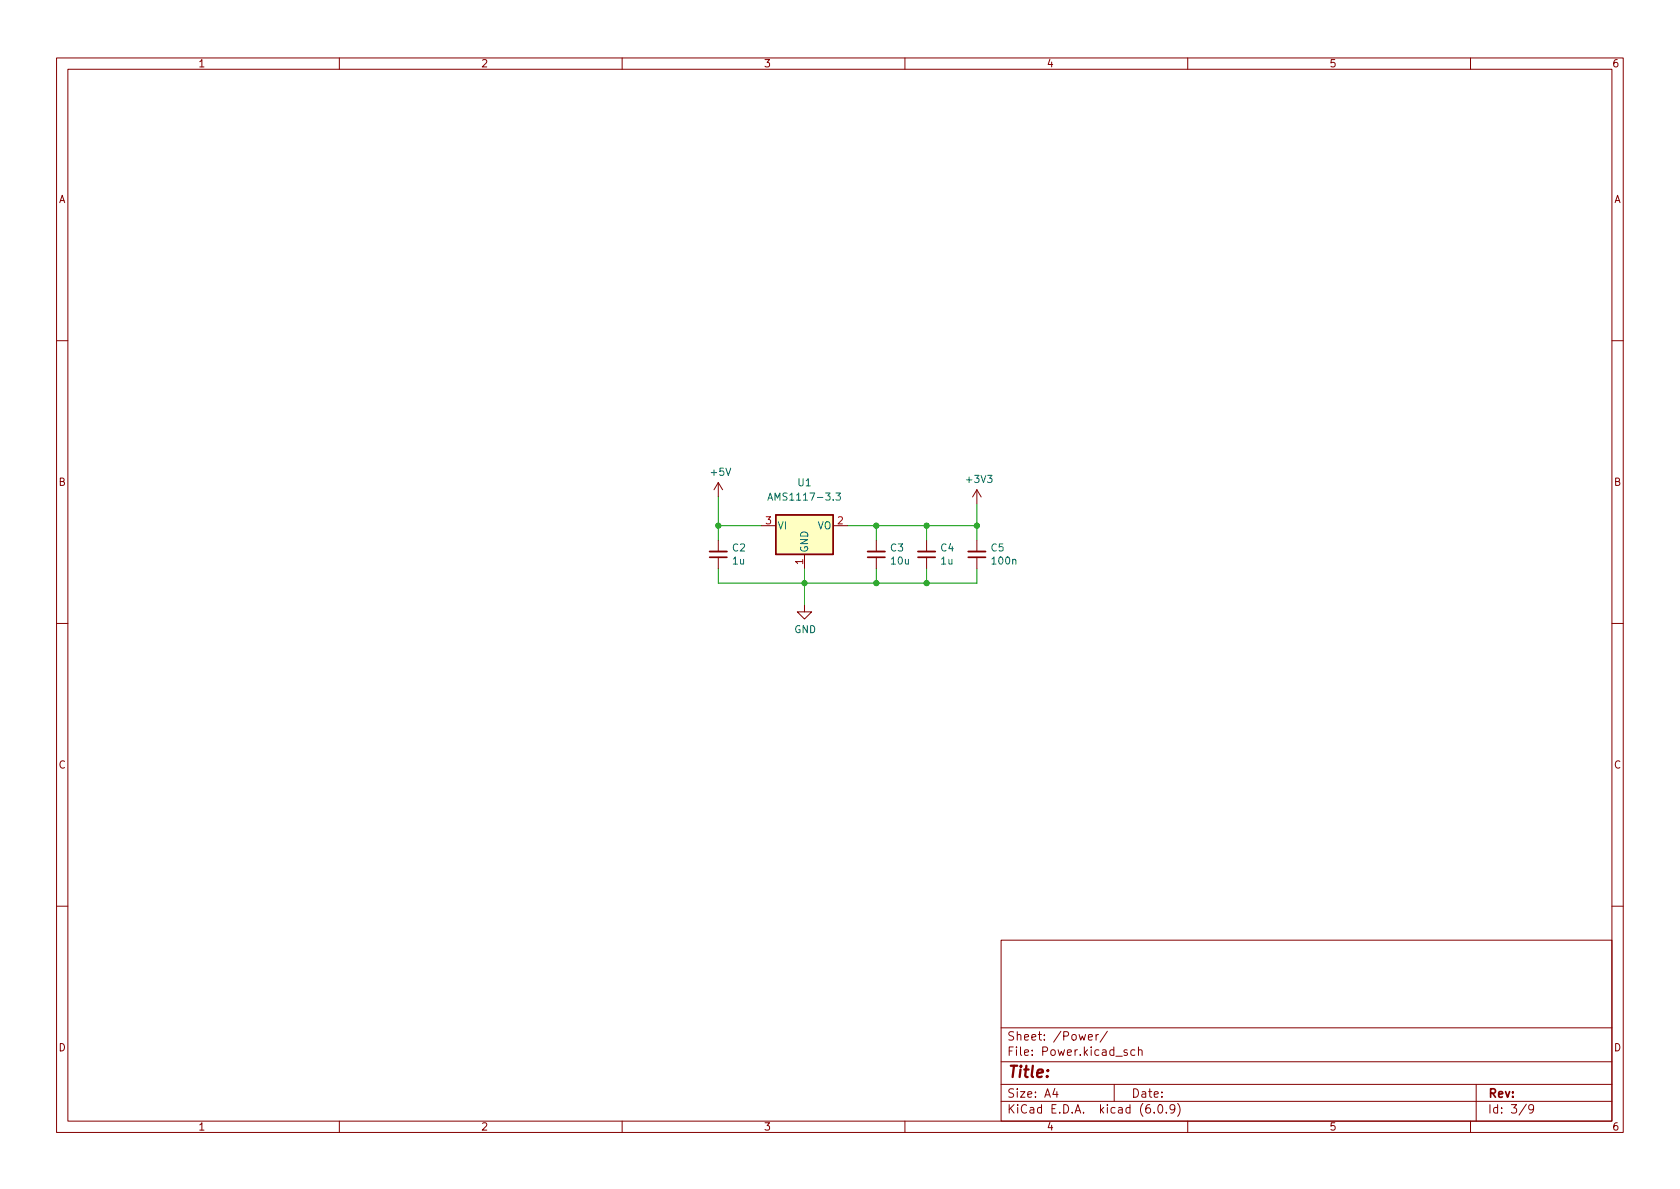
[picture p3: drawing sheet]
<svg xmlns="http://www.w3.org/2000/svg" width="297mm" height="210mm" viewBox="0 0 297 210" stroke-linecap="round" stroke-linejoin="round" font-family="sans-serif">
<g fill="none" stroke="#840000" stroke-width=".18">
<path d="M10 10.2h277v190.1h-277zM12 12.2h273v186.1h-273zM60 10.2v2M110 10.2v2M160 10.2v2M210 10.2v2M260 10.2v2M10 60.2h2M285 60.2h2M127 85.3l-.8 1.3M127 85.3v2.6M127 95.5v2"/>
<path d="M127 98.5v2.1M127 85.3l.8 1.3M134.6 93h2.6M142.2 98v2.6M147.3 93h2.6M154.9 95.5v2M154.9 98.5v2.1M163.8 95.5v2M163.8 98.5v2.1M172.7 86.6v2.5M172.7 95.5v2M172.7 98.5v2.1"/>
<path d="M172.7 86.6l-.7 1.3M172.7 86.6l.8 1.3M10 110.2h2M142.2 106.9v1.3h1.3l-1.3 1.3-1.2-1.3h1.2M285 110.2h2M10 160.2h2M177 166.3h108v32h-108zM285 160.2h2M60 198.3v2M110 198.3v2M160 198.3v2M177 194.8h108"/>
<path d="M177 191.8h108M177 187.8h108M177 181.8h108M186.5 192.5l-.4 1h1M186.9 193v1M192.4 183.4l.7-.1v-.3l-.5-.1-.2 .2 .1 .8h.6M193.8 182.9v1M194.2 182.9l-.3 .1-.1 .2M195.8 182.4l-1.3 1.9M197 191.8v3M199.3 185.7l-.4-.1-.2 .2 .1 .3 .5 .1v.4h-.6M200.6 185.7l-.4-.1-.3 .3v.4l.2 .3h.5"/>
<path d="M201.3 185.8l.2-.2 .4 .1v.9M201.3 185.1v1.5M204.1 196.7v.1M204.9 195.4l.2-.1a.81 .81 0 0 1 .6 .7 .81 .81 0 0 1-.3 .8h-.2a.81 .81 0 0 1-.6-.6 .81 .81 0 0 1 .3-.8zM206.2 196.7v.1M207.7 196l-.3 .3h-.3l-.2-.3 .1-.6 .4-.1 .2 .2a.99 .99 0 0 1-.3 1.3h-.3M208.2 195.1a1.72 1.72 0 0 1 0 2.3M210 198.3v2M260 198.3v2M261 191.8v6.5M269.9 195.3l-1.3 1.9M271.2 196l-.3 .3h-.3l-.3-.3 .1-.6 .5-.1 .2 .2a.99 .99 0 0 1-.4 1.3h-.3"/>
</g>
<path d="M125.5 97.5h3M153.4 97.5h3.1M162.3 97.5h3.1M171.2 97.5h3" fill="none" stroke="#840000" stroke-width=".33"/>
<path d="M125.5 98.5h3M153.4 98.5h3.1M162.3 98.5h3.1M171.2 98.5h3" fill="none" stroke="#840000" stroke-width=".3"/>
<path d="M137.2 91.1h10.1v6.9h-10.1z" fill="#ffffc2" stroke="#ffffc2" stroke-width=".18"/>
<path d="M137.2 91.1h10.1v6.9h-10.1z" fill="none" stroke="#840000" stroke-width=".25"/>
<path d="M135.8 88.5l.4-1.3 .4 1.3M135.9 88.1h.6M147.8 87.2h.8l-.4 .5 .3 .1v.5l-.2 .2-.5-.2" fill="none" stroke="#006464" stroke-width=".18"/>
<path d="M127 93h7.6M127 87.9v7.6M149.9 93h22.8M154.9 93v2.5M163.8 93v2.5M172.7 89.1v6.4M127 100.6v2.5h45.7v-2.5M142.2 100.6v6.3M154.9 100.6v2.5M163.8 100.6v2.5" fill="none" stroke="#009600" stroke-width=".18"/>
<g fill="#009600" stroke="#009600" stroke-width=".18">
<circle cx="163.8" cy="93" r=".46"/>
<circle cx="142.2" cy="103.1" r=".46"/>
<circle cx="163.8" cy="103.1" r=".46"/>
<circle cx="154.9" cy="93" r=".46"/>
<circle cx="154.9" cy="103.1" r=".46"/>
<circle cx="127" cy="93" r=".46"/>
<circle cx="172.7" cy="93" r=".46"/>
</g>
<text font-size="2.8" fill="#840000" x="178" y="190.6">Title:</text>
<g font-size="2.1" fill="#840000">
<text x="178" y="184">Sheet: /Power/</text>
<text x="178" y="186.7">File: Power.kicad_sch</text>
<text x="178" y="196.9">KiCad E.D.A. kicad (6.0.9)</text>
<text x="178" y="194.1">Size: A4</text>
<text x="200" y="194.1">Date:</text>
<text x="263" y="194.1">Rev:</text>
<text x="263" y="196.9">Id: 3/9</text>
</g>
<g font-size="1.8" fill="#840000">
<text x="35" y="11.9">1</text>
<text x="85" y="11.9">2</text>
<text x="135" y="11.9">3</text>
<text x="185" y="11.9">4</text>
<text x="235" y="11.9">5</text>
<text x="285" y="11.9">6</text>
<text x="10.3" y="35.9">A</text>
<text x="285.3" y="35.9">A</text>
<text x="10.3" y="85.9">B</text>
<text x="285.3" y="85.9">B</text>
<text x="10.3" y="135.9">C</text>
<text x="285.3" y="135.9">C</text>
<text x="10.3" y="185.9">D</text>
<text x="285.3" y="185.9">D</text>
<text x="35" y="199.9">1</text>
<text x="85" y="199.9">2</text>
<text x="135" y="199.9">3</text>
<text x="185" y="199.9">4</text>
<text x="235" y="199.9">5</text>
<text x="285" y="199.9">6</text>
</g>
<g font-size="1.8" fill="#006464">
<text x="125.8" y="84.1">+5V</text>
<text x="136.8" y="88.5">AMS1117-3.3</text>
<text x="141.1" y="86">U1</text>
<text x="171" y="85.4">+3V3</text>
<text x="137.4" y="93.6">VI</text>
<text x="144.5" y="93.6">VO</text>
<text x="129.5" y="97.5">C2</text>
<text x="129.6" y="99.8">1u</text>
<text x="142.9" y="97.8" transform="rotate(-90 142.9 97.8)">GND</text>
<text x="157.5" y="97.5">C3</text>
<text x="157.6" y="99.8">10u</text>
<text x="166.4" y="97.5">C4</text>
<text x="166.4" y="99.8">1u</text>
<text x="175.2" y="97.5">C5</text>
<text x="175.5" y="99.8">100n</text>
<text x="140.4" y="112">GND</text>
</g>
<g font-size="1.8" fill="#a90000">
<text x="135.4" y="92.7">3</text>
<text x="148.1" y="92.7">2</text>
<text x="142" y="99.8" transform="rotate(-90 142 99.8)">1</text>
</g>
</svg>
